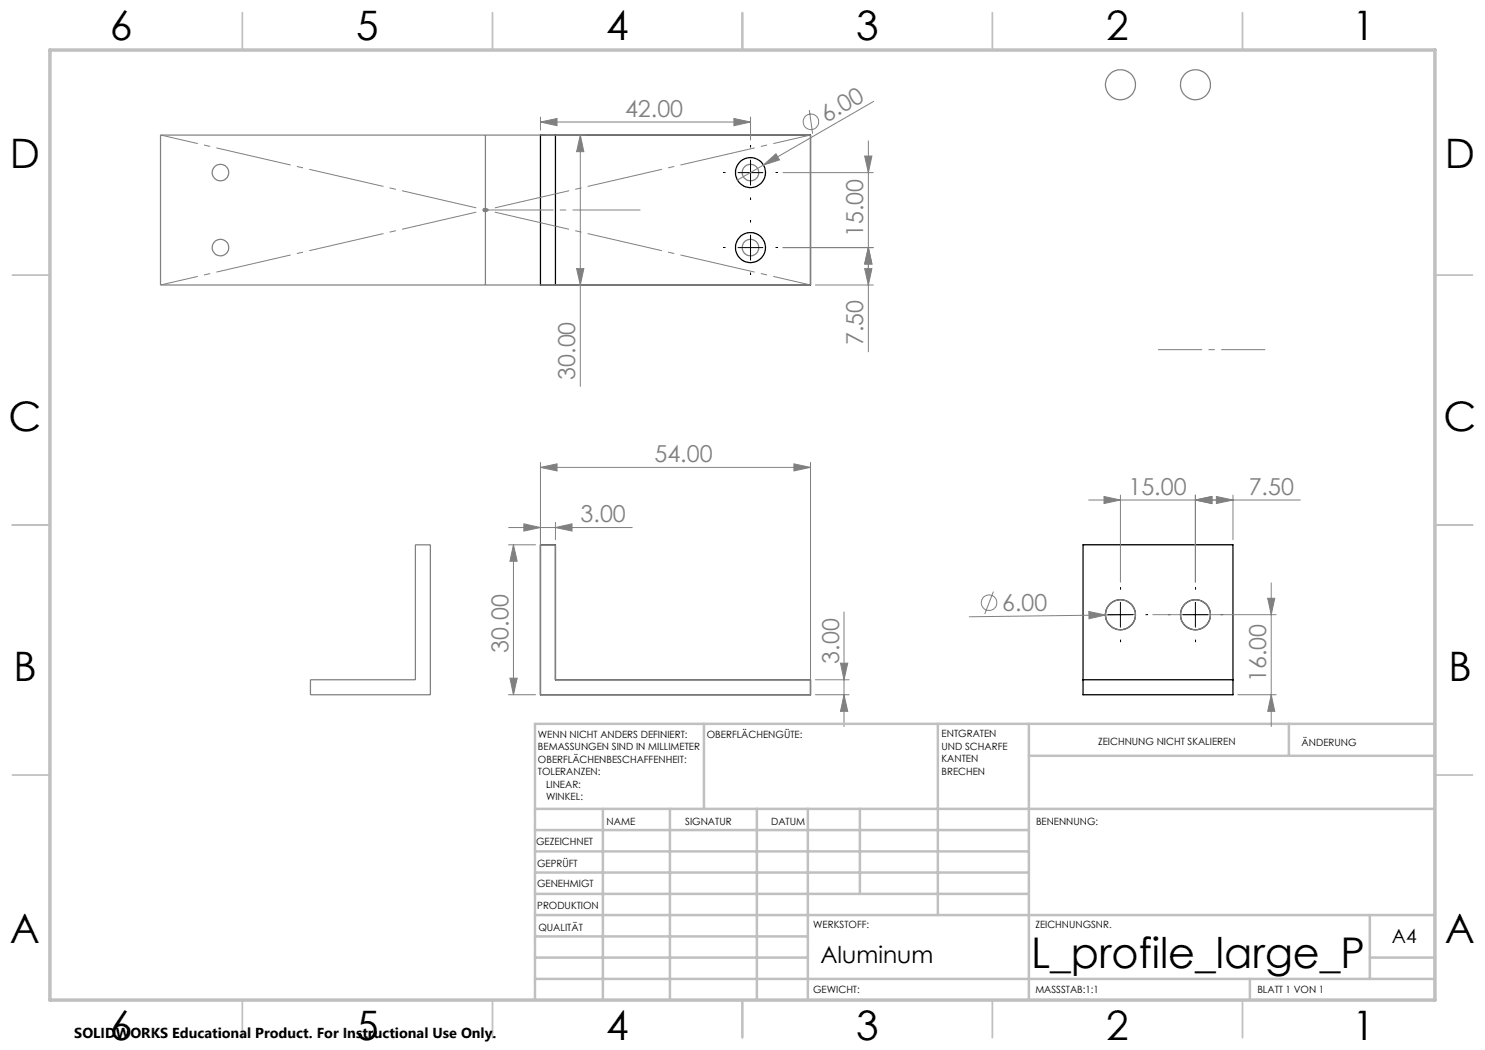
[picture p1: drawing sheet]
<svg xmlns="http://www.w3.org/2000/svg" width="297mm" height="210mm" viewBox="0 0 297 210" stroke-linecap="round" stroke-linejoin="round" font-family="sans-serif">
<g fill="none" stroke="#000" stroke-width=".25">
<path d="M108.1 27h54v30h-54zM111.1 27v30M108.1 109h3v27h51v3h-54zM216.6 109h30v30h-30zM216.6 136h30"/>
<circle cx="150.1" cy="34.5" r="3"/>
<circle cx="150.1" cy="49.5" r="3"/>
<circle cx="224.1" cy="122.9" r="3"/>
<circle cx="239.1" cy="122.9" r="3"/>
</g>
<g fill="none" stroke="#808080" stroke-width=".2">
<path d="M108.1 24.4l3.3-.7v1.4zM108.1 23.4v2.6M108.1 24.4h42M109.1 27h8M116.1 27l.7 3.3h-1.5zM116.1 27v50.3M146.8 23.7l3.3 .7-3.3 .7zM150.1 23.4v4.6M152.7 33l2.5-2.2 .7 1.2zM152.7 33l-5.2 3M156.6 34.5h18.1M161.9 22l.6 4.7"/>
<path d="M172.9 31.2h1.5l-.7 3.3zM173.7 28.2v42.2M174.7 20.3l-22 12.7M96.6 42h1M96.7 41.7l.7 .7M97.1 41.5v1M97.4 41.7l-.7 .7M109.1 57h8M115.3 53.7h1.5l-.7 3.3zM156.6 49.5h18.1M163.1 57h11.6M172.9 53.7h1.5l-.7 3.3z"/>
<path d="M173.7 49.5l.7 3.3h-1.5zM108.1 93.5l3.3-.7v1.4zM108.1 92.5v45.5M108.1 93.5h54M158.8 92.8l3.3 .7-3.3 .7zM162.1 92.5v45.5M220.8 99.3l3.3 .7-3.3 .7zM224.1 99v17.4M239.1 99v17.4M243.3 99.3l3.3 .7-3.3 .7zM246.6 99v8.9M101.7 109h5.4"/>
<path d="M101.7 105.5h24.7M102.7 109l.7 3.2h-1.4zM102.7 109v30M104.8 104.8l3.3 .7-3.3 .7zM111.1 105.5l3.3-.7v1.4zM111.1 104.5v3.4M198.7 118.3l-1.7 4.5M217.7 100h42.4M239.1 100l3.3-.7v1.4zM253.5 119.7h1.5l-.8 3.2zM254.2 116.6v28.7M101.7 139h5.4"/>
<path d="M102 135.6h1.4l-.7 3.4zM163.1 139h6.7M163.1 136h6.7M168.1 132.6h1.4l-.7 3.4zM168.8 139l.7 3.3h-1.4zM168.8 122.4v22.9M217.8 122.3l3.3 .7-3.3 .7zM221.1 123l-27.2 .4M227.1 122.9l-6 .1M230.6 122.9h24.6M247.6 139h7.6M254.2 139l.8 3.3h-1.5z"/>
<circle cx="162.2" cy="24.4" r="1.56"/>
<circle cx="197.8" cy="120.6" r="1.55"/>
</g>
<g fill="none" stroke="#808080" stroke-width=".25">
<path d="M32.1 27h130v30h-130zM97.1 27v30M83.1 109h3v30h-24v-3h21zM108.1 109h3v27h51v3h-54z"/>
<circle cx="224.1" cy="16.9" r="3"/>
<circle cx="239.1" cy="16.9" r="3"/>
<circle cx="44.1" cy="34.5" r="1.65"/>
<circle cx="150.1" cy="34.5" r="1.65"/>
<circle cx="44.1" cy="49.5" r="1.65"/>
<circle cx="150.1" cy="49.5" r="1.65"/>
<circle cx="224.1" cy="122.9" r="3"/>
<circle cx="239.1" cy="122.9" r="3"/>
</g>
<g fill="none" stroke="#000" stroke-width=".2" stroke-dasharray="15.2 1.3 1.3 1.3" stroke-linecap="butt">
<path d="M145.1 34.5h-.5M150.1 29.5v-.5M150.1 39.5v.5M155.1 34.5h.5M145.1 49.5h-.5M150.1 44.5v-.5M150.1 54.5v.5M155.1 49.5h.5M224.1 117.9v-.5M239.1 117.9v-.5M219.1 122.9h-.5M224.1 127.9v.5"/>
<path d="M229.1 122.9h.5M234.1 122.9h-.5M239.1 127.9v.5M244.1 122.9h.5"/>
</g>
<path d="M32.1 27l130 30M32.1 57l130-30" fill="none" stroke="#808080" stroke-width=".2" stroke-dasharray="15.2 1.3 1.3 1.3" stroke-dashoffset="7.6" stroke-linecap="butt"/>
<path d="M97.1 42h31" fill="none" stroke="#808080" stroke-width=".2" stroke-dasharray="15.2 1.3 1.3 1.3" stroke-dashoffset="1.7" stroke-linecap="butt"/>
<path d="M231.6 69.9h21.5" fill="none" stroke="#808080" stroke-width=".2" stroke-dasharray="15.2 1.3 1.3 1.3" stroke-dashoffset="6.4" stroke-linecap="butt"/>
<g fill="none" stroke="#c0c0c0" stroke-width=".35">
<path d="M48.5 2.5v7.5M98.5 2.5v7.5M148.5 2.5v7.5M198.5 2.5v7.5M248.5 2.5v7.5M2.5 55h7.5M287 55h7.5M2.5 105h7.5M287 105h7.5M2.5 155h7.5M287 155h7.5M48.5 200v7.5"/>
<path d="M98.5 200v7.5M148.5 200v7.5M198.5 200v7.5M248.5 200v7.5"/>
</g>
<g fill="none" stroke="#c0c0c0" stroke-width=".5">
<path d="M140.8 144.8v17M187.6 144.8v38.2M205.8 144.8v55.2M205.8 151.2h81.2M257.8 144.8v6.4M287 144.8h-180v55.2M107 161.8h180M107 178.8h98.8M107 174.5h98.8M107 170.3h98.8M107 166h98.8M120.6 161.8v38.2"/>
<path d="M134 161.8v38.2M151.4 161.8v38.2M161.6 161.8v38.2M172 161.8v17M107 195.8h180M107 191.5h54.6M107 187.3h54.6M107 183h180M250 195.8v4.2M274 191.5h13M274 183v12.8"/>
</g>
<path d="M10 10h277v190h-277z" fill="none" stroke="#c0c0c0" stroke-width=".7"/>
<path d="M147.6 34.5h5M150.1 32v5M147.6 49.5h5M150.1 47v5M221.6 122.9h5M224.1 120.5v4.9M236.6 122.9h5M239.1 120.5v4.9" fill="none" stroke="#000" stroke-width=".2"/>
<g fill="#808080">
<path d="M217.8 122.3l3.3 .7-3.3 .7z"/>
<path d="M152.7 33l2.5-2.2 .7 1.2z"/>
<path d="M158.8 92.8l3.3 .7-3.3 .7zM108.1 93.5l3.3-.7v1.4z"/>
<path d="M104.8 104.8l3.3 .7-3.3 .7zM111.1 105.5l3.3-.7v1.4z"/>
<path d="M102 135.6h1.4l-.7 3.4zM102.7 109l.7 3.2h-1.4z"/>
<path d="M168.1 132.6h1.4l-.7 3.4zM168.8 139l.7 3.3h-1.4z"/>
<path d="M220.8 99.3l3.3 .7-3.3 .7zM239.1 100l3.3-.7v1.4z"/>
<path d="M254.2 139l.8 3.3h-1.5zM253.5 119.7h1.5l-.8 3.2z"/>
<path d="M239.1 100l3.3-.7v1.4zM243.3 99.3l3.3 .7-3.3 .7z"/>
<path d="M108.1 24.4l3.3-.7v1.4zM146.8 23.7l3.3 .7-3.3 .7z"/>
<path d="M115.3 53.7h1.5l-.7 3.3zM116.1 27l.7 3.3h-1.5zM172.9 53.7h1.5l-.7 3.3zM173.7 49.5l.7 3.3h-1.5z"/>
<path d="M172.9 31.2h1.5l-.7 3.3zM173.7 49.5l.7 3.3h-1.5z"/>
</g>
<text font-size="8.5" x="206.2" y="193.6">L_profile_large_P</text>
<g font-size="8.1">
<text x="22" y="8">6</text>
<text x="71.2" y="8">5</text>
<text x="121.2" y="8">4</text>
<text x="171.2" y="8">3</text>
<text x="221.2" y="8">2</text>
<text x="270.5" y="8">1</text>
<text x="2" y="33.6">D</text>
<text x="289" y="33.6">D</text>
<text x="1.7" y="86.1">C</text>
<text x="288.7" y="86.1">C</text>
<text x="2.7" y="136.1">B</text>
<text x="289.7" y="136.1">B</text>
<text x="2" y="188.6">A</text>
<text x="289" y="188.6">A</text>
<text x="22" y="208">6</text>
<text x="71.2" y="208">5</text>
<text x="121.2" y="208">4</text>
<text x="171.2" y="208">3</text>
<text x="221.2" y="208">2</text>
<text x="270.5" y="208">1</text>
</g>
<g font-size="4.7" fill="#808080">
<text x="125" y="23.4">42.00</text>
<text x="165.3" y="24.5" transform="rotate(-30 165.3 24.5)">6.00</text>
<text x="172.7" y="47.4" transform="rotate(-90 172.7 47.4)">15.00</text>
<text x="172.7" y="69" transform="rotate(-90 172.7 69)">7.50</text>
<text x="115.1" y="76" transform="rotate(-90 115.1 76)">30.00</text>
<text x="130.9" y="92.4">54.00</text>
<text x="225.7" y="99">15.00</text>
<text x="249.7" y="99">7.50</text>
<text x="116.1" y="104.5">3.00</text>
<text x="200.4" y="122.2" transform="rotate(-1 200.4 122.2)">6.00</text>
<text x="101.7" y="130.5" transform="rotate(-90 101.7 130.5)">30.00</text>
<text x="167.8" y="132.7" transform="rotate(-90 167.8 132.7)">3.00</text>
<text x="253.2" y="136.4" transform="rotate(-90 253.2 136.4)">16.00</text>
</g>
<text font-size="4.7" x="164.1" y="192.6">Aluminum</text>
<text font-size="3.9" x="278.4" y="188.6">A4</text>
<text font-size="2.9" x="14.9" y="207.6">SOLIDWORKS Educational Product. For Instructional Use Only.</text>
<g font-size="2">
<text x="107.6" y="147.6">WENN NICHT ANDERS DEFINIERT:</text>
<text x="141.4" y="147.6">OBERFLÄCHENGÜTE:</text>
<text x="188.3" y="147.5">ENTGRATEN</text>
<text x="188.3" y="150">UND SCHARFE</text>
<text x="219.6" y="149">ZEICHNUNG NICHT SKALIEREN</text>
<text x="260.3" y="149.2">ÄNDERUNG</text>
<text x="107.6" y="150.1">BEMASSUNGEN SIND IN MILLIMETER</text>
<text x="107.6" y="152.6">OBERFLÄCHENBESCHAFFENHEIT:</text>
<text x="107.6" y="155.1">TOLERANZEN:</text>
<text x="188.3" y="152.5">KANTEN</text>
<text x="188.3" y="155">BRECHEN</text>
<text x="109.2" y="157.6">LINEAR:</text>
<text x="109.2" y="160.1">WINKEL:</text>
<text x="121.3" y="165">NAME</text>
<text x="137" y="164.9">SIGNATUR</text>
<text x="154.2" y="164.9">DATUM</text>
<text x="207.2" y="164.9">BENENNUNG:</text>
<text x="107.2" y="169.1">GEZEICHNET</text>
<text x="107.4" y="173.3">GEPRÜFT</text>
<text x="107.4" y="177.4">GENEHMIGT</text>
<text x="107.5" y="181.8">PRODUKTION</text>
<text x="162.6" y="185.5">WERKSTOFF:</text>
<text x="207.1" y="185.5">ZEICHNUNGSNR.</text>
<text x="107.7" y="186.1">QUALITÄT</text>
<text x="162.6" y="198.5">GEWICHT:</text>
<text x="207.1" y="198.6">MASSSTAB:1:1</text>
<text x="251.5" y="198.6">BLATT 1 VON 1</text>
</g>
</svg>
